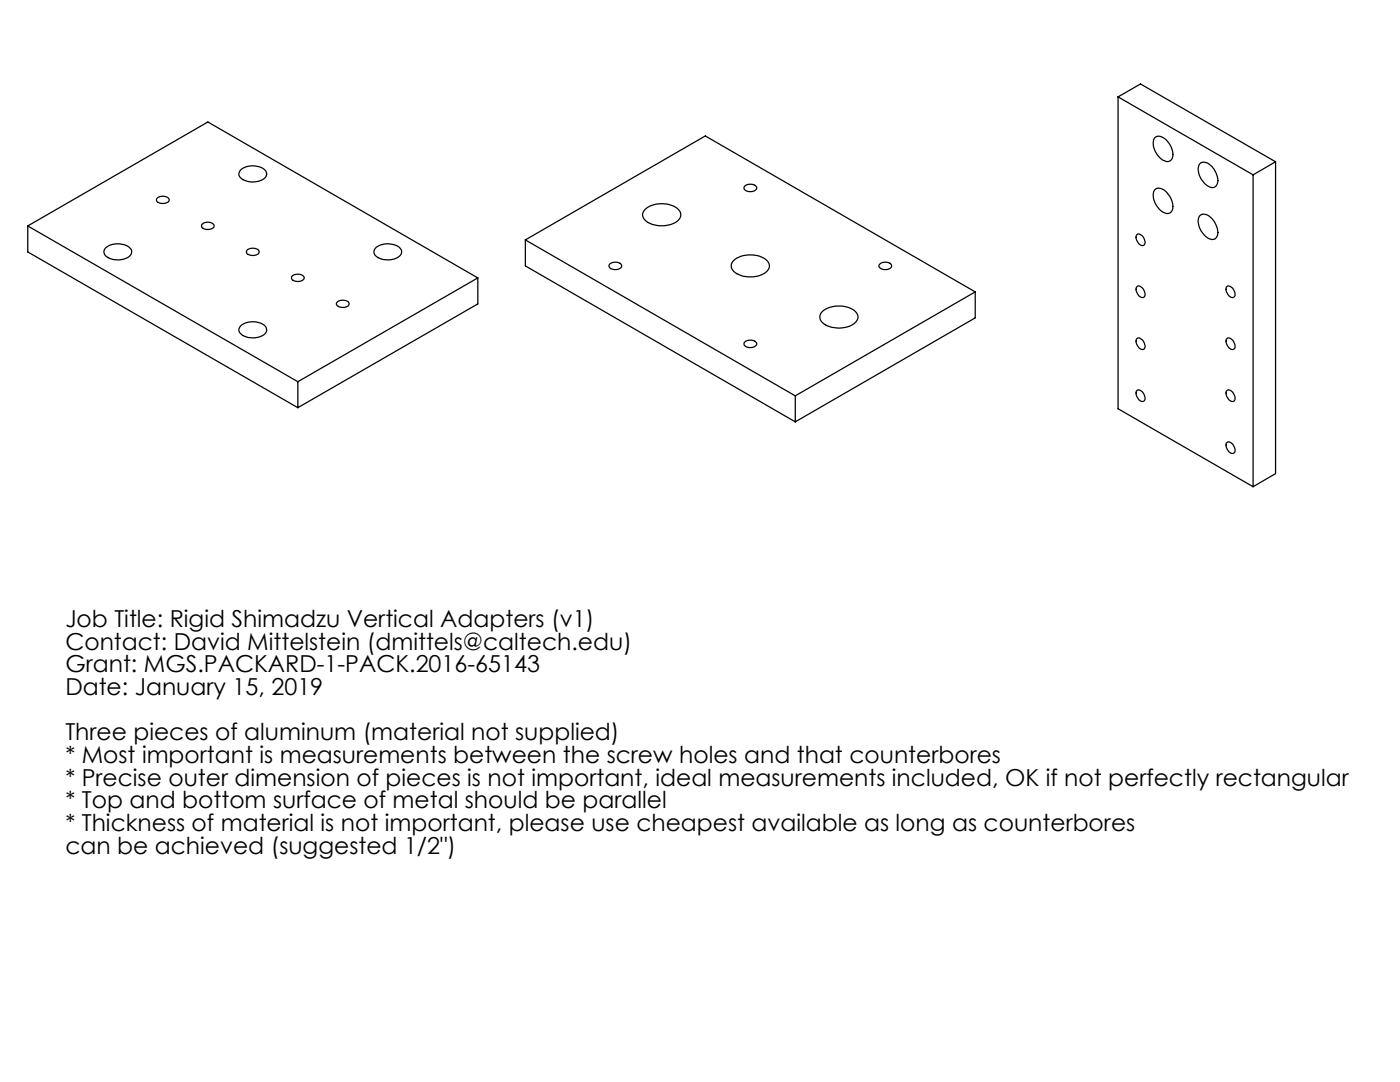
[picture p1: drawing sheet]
<svg xmlns="http://www.w3.org/2000/svg" width="279mm" height="216mm" viewBox="0 0 279 216" stroke-linecap="round" stroke-linejoin="round" font-family="sans-serif">
<g fill="none" stroke="#000" stroke-width=".25">
<path d="M223.1 19.3v62.3l27 15.5M223.1 19.3l27 15.6M223.1 19.3l4.5-2.5 27 15.5M31.4 39.5a1.67 1.67 0 0 1 2.4 .3 1.18 1.18 0 0 1-1.7 .8 .66 .66 0 0 1-.7-.3 .66 .66 0 0 1 0-.8zM47.9 34a3.9 3.9 0 0 1 5.1 .1 1.29 1.29 0 0 1-1 1.9 3.7 3.7 0 0 1-4.2-.8l-.1-.5zM148.5 37.3a1.63 1.63 0 0 1 2.5 .1 1.41 1.41 0 0 1-2.2 .6l-.3-.3zM230.5 37.8a1.94 1.94 0 0 1 2.6 .9 2.82 2.82 0 0 1 .5 3.7 2.19 2.19 0 0 1-2.6-1.2 3 3 0 0 1-.5-3.4zM230.5 27.4a1.94 1.94 0 0 1 2.6 1 2.82 2.82 0 0 1 .5 3.7 2.21 2.21 0 0 1-2.6-1.2 3.1 3.1 0 0 1-.5-3.5zM239.4 32.8a1.65 1.65 0 0 1 2.5 .4 3.4 3.4 0 0 1 .8 3.9 1.34 1.34 0 0 1-2-.2 3.7 3.7 0 0 1-1.3-4.1zM250.1 34.9v62.2M254.6 32.3v62.2l-4.5 2.6M254.6 32.3l-4.5 2.6"/>
<path d="M5.5 45.1l53.9 31.1M5.5 45.1l36-20.8 53.9 31.2M5.5 45.1v5.2l53.9 31.1M21.2 49.4a3.8 3.8 0 0 1 5 .4 1.38 1.38 0 0 1-1.2 1.8 3.6 3.6 0 0 1-4.1-.8l-.2-.7zM40.4 44.7a1.63 1.63 0 0 1 2.3 .3 1.16 1.16 0 0 1-1.6 .8l-.8-.5-.1-.3zM49.4 49.8a1.72 1.72 0 0 1 2.3 .4 1.18 1.18 0 0 1-1.7 .7 .68 .68 0 0 1-.7-.3 .68 .68 0 0 1 .1-.8zM58.3 55a1.72 1.72 0 0 1 2.4 .4 1.41 1.41 0 0 1-2.2 .6l-.3-.5zM75.1 49.4a3.9 3.9 0 0 1 4.8 .2 1.16 1.16 0 0 1-.6 1.8 3.9 3.9 0 0 1-4.5-.6l-.2-.7zM95.4 55.5l-36 20.7M95.4 55.5v5.1l-36 20.8M104.8 47.9l53.9 31.1M104.8 47.9l36-20.8 53.8 31.1"/>
<path d="M104.8 47.9v5.2l53.9 31.1M121.7 52.7a1.64 1.64 0 0 1 2.4 .3 1.41 1.41 0 0 1-2.2 .6l-.4-.5zM128.8 41.8a5.3 5.3 0 0 1 6.8 .2 1.7 1.7 0 0 1-1.2 2.6 5.4 5.4 0 0 1-5.8-.9l-.4-.8 .2-.6zM146.4 52a5.5 5.5 0 0 1 6.6 0 1.56 1.56 0 0 1-.6 2.6 5.4 5.4 0 0 1-6.2-.7l-.3-.6v-.5zM175.6 52.7a1.6 1.6 0 0 1 2.3 .3 1.39 1.39 0 0 1-2.1 .6l-.4-.5zM194.6 58.2l-35.9 20.8M194.6 58.2v5.2l-35.9 20.8M226.9 46.8a1.09 1.09 0 0 1 1.5 1 .71 .71 0 0 1 .1 .8 .71 .71 0 0 1-.7 .4 1.7 1.7 0 0 1-.9-2.2zM226.9 57.2a1.09 1.09 0 0 1 1.5 .9 .71 .71 0 0 1 .1 .9 .71 .71 0 0 1-.7 .3 1.7 1.7 0 0 1-.9-2.1zM239.4 43.1a1.65 1.65 0 0 1 2.5 .5 3.4 3.4 0 0 1 .8 3.8 1.34 1.34 0 0 1-2-.1 3.7 3.7 0 0 1-1.3-4.2zM244.8 57.3a1.03 1.03 0 0 1 1.5 .8 .7 .7 0 0 1 .2 .9 .7 .7 0 0 1-.8 .3 1.86 1.86 0 0 1-.9-2zM48.2 64.9a3.9 3.9 0 0 1 4.8 .3 1.29 1.29 0 0 1-1 1.9 3.7 3.7 0 0 1-4.2-.8l-.1-.7z"/>
<path d="M59.4 76.2v5.2M67.3 60.2a1.69 1.69 0 0 1 2.4 .3 1.18 1.18 0 0 1-1.7 .8 .67 .67 0 0 1-.7-.3 .67 .67 0 0 1 0-.8zM148.5 68.4a1.63 1.63 0 0 1 2.5 .1 1.41 1.41 0 0 1-2.2 .6l-.3-.2zM158.7 79v5.2M164.1 62.2a5.5 5.5 0 0 1 6.6 0 1.56 1.56 0 0 1-.6 2.6 5.4 5.4 0 0 1-6.2-.7l-.3-.8 .1-.6zM226.8 67.7a1.03 1.03 0 0 1 1.6 .8 .71 .71 0 0 1 .1 .8 .71 .71 0 0 1-.7 .4 1.86 1.86 0 0 1-1-2zM226.8 78a1.03 1.03 0 0 1 1.6 .9 .71 .71 0 0 1 .1 .8 .71 .71 0 0 1-.7 .4 1.86 1.86 0 0 1-1-2.1zM244.9 67.6a1.26 1.26 0 0 1 1.6 1.2 .67 .67 0 0 1-.3 .9 .67 .67 0 0 1-.9-.2 1.6 1.6 0 0 1-.4-1.9zM244.9 77.9a1.26 1.26 0 0 1 1.6 1.2 .67 .67 0 0 1-.3 .9 .67 .67 0 0 1-.9-.2 1.6 1.6 0 0 1-.4-1.9zM244.8 88.4a1.03 1.03 0 0 1 1.5 .9 .7 .7 0 0 1 .2 .8 .7 .7 0 0 1-.8 .4 1.86 1.86 0 0 1-.9-2.1z"/>
</g>
<g font-size="4.7">
<text x="13" y="125.1">Job Title: Rigid Shimadzu Vertical Adapters (v1)</text>
<text x="13" y="129.6">Contact: David Mittelstein (dmittels@caltech.edu)</text>
<text x="13" y="134.1">Grant: MGS.PACKARD-1-PACK.2016-65143</text>
<text x="13" y="138.7">Date: January 15, 2019</text>
<text x="13" y="147.7">Three pieces of aluminum (material not supplied)</text>
<text x="13" y="152.2">* Most important is measurements between the screw holes and that counterbores</text>
<text x="13" y="156.8">* Precise outer dimension of pieces is not important, ideal measurements included, OK if not perfectly rectangular</text>
<text x="13" y="161.3">* Top and bottom surface of metal should be parallel</text>
<text x="13" y="165.8">* Thickness of material is not important, please use cheapest available as long as counterbores</text>
<text x="13" y="170.3">can be achieved (suggested 1/2&quot;)</text>
</g>
</svg>
